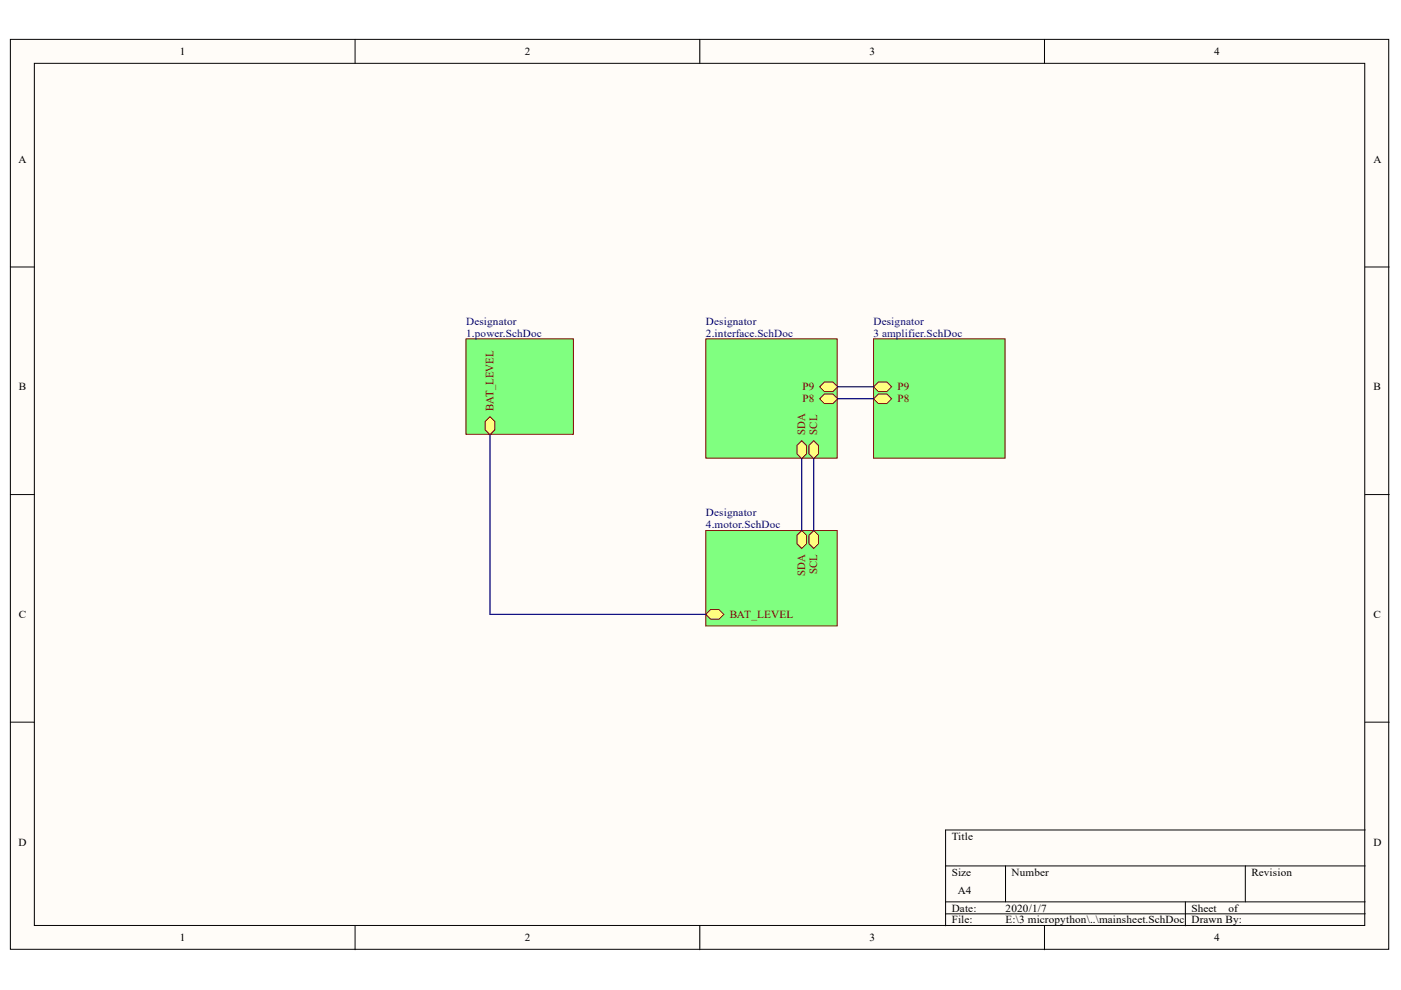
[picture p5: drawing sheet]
<svg xmlns="http://www.w3.org/2000/svg" width="297mm" height="210mm" viewBox="0 0 297 210" stroke-linecap="round" stroke-linejoin="round" font-family="sans-serif">
<g fill="#fffcf8" stroke="#000" stroke-width=".21">
<path d="M2.2 8.3h292.2v193h-292.2z"/>
<path d="M7.3 13.4h282.1v182.8h-282.1z"/>
</g>
<g fill="none" stroke="#000" stroke-width=".21">
<path d="M75.3 8.3v5.1M148.4 8.3v5.1M221.5 8.3v5.1M2.2 56.6h5.1M289.5 56.6h5M2.2 104.9h5.1M289.5 104.9h5M2.2 153.1h5.1M289.5 153.1h5M289.5 176h-89v20.3M75.3 196.3v5.1M148.4 196.3v5.1"/>
<path d="M200.5 183.6h89M200.5 191.2h89M200.5 193.8h89M213.2 183.6v7.6M221.5 196.3v5.1M251.3 191.2v5.1M264 183.6v7.6"/>
</g>
<path d="M98.8 71.8h22.8v20.3h-22.8z" fill="#80ff80" stroke="#800000" stroke-width=".21"/>
<path d="M102.9 89.4l1-1 1 1v1.7l-1 1.1-1-1.1z" fill-rule="evenodd" fill="#ffff80"/>
<path d="M102.9 89.4l1-1 1 1v1.7l-1 1.1-1-1.1z" fill="none" stroke="#800000" stroke-width=".21"/>
<path d="M149.6 71.8h27.9v25.3h-27.9z" fill="#80ff80" stroke="#800000" stroke-width=".21"/>
<path d="M173.8 82l1-1h1.8l1 1-1 1h-1.8z" fill-rule="evenodd" fill="#ffff80"/>
<path d="M173.8 82l1-1h1.8l1 1-1 1h-1.8z" fill="none" stroke="#800000" stroke-width=".21"/>
<path d="M173.8 84.5l1-1h1.8l1 1-1 1.1h-1.8z" fill-rule="evenodd" fill="#ffff80"/>
<path d="M173.8 84.5l1-1h1.8l1 1-1 1.1h-1.8z" fill="none" stroke="#800000" stroke-width=".21"/>
<path d="M171.5 94.4l1-1 1 1v1.8l-1 1-1-1z" fill-rule="evenodd" fill="#ffff80"/>
<path d="M171.5 94.4l1-1 1 1v1.8l-1 1-1-1z" fill="none" stroke="#800000" stroke-width=".21"/>
<path d="M169 94.4l1-1 1 1v1.8l-1 1-1-1z" fill-rule="evenodd" fill="#ffff80"/>
<path d="M169 94.4l1-1 1 1v1.8l-1 1-1-1z" fill="none" stroke="#800000" stroke-width=".21"/>
<path d="M185.2 71.8h27.9v25.3h-27.9z" fill="#80ff80" stroke="#800000" stroke-width=".21"/>
<path d="M185.2 82l1-1h1.8l1 1-1 1h-1.8z" fill-rule="evenodd" fill="#ffff80"/>
<path d="M185.2 82l1-1h1.8l1 1-1 1h-1.8z" fill="none" stroke="#800000" stroke-width=".21"/>
<path d="M185.2 84.5l1-1h1.8l1 1-1 1.1h-1.8z" fill-rule="evenodd" fill="#ffff80"/>
<path d="M185.2 84.5l1-1h1.8l1 1-1 1.1h-1.8z" fill="none" stroke="#800000" stroke-width=".21"/>
<path d="M177.6 82h7.6M177.6 84.5h7.6" fill="none" stroke="#000080" stroke-width=".25"/>
<path d="M149.6 112.5h27.9v20.2h-27.9z" fill="#80ff80" stroke="#800000" stroke-width=".21"/>
<path d="M169 113.5l1-1 1 1v1.8l-1 1-1-1z" fill-rule="evenodd" fill="#ffff80"/>
<path d="M169 113.5l1-1 1 1v1.8l-1 1-1-1z" fill="none" stroke="#800000" stroke-width=".21"/>
<path d="M171.5 113.5l1-1 1 1v1.8l-1 1-1-1z" fill-rule="evenodd" fill="#ffff80"/>
<path d="M171.5 113.5l1-1 1 1v1.8l-1 1-1-1z" fill="none" stroke="#800000" stroke-width=".21"/>
<path d="M149.6 130.3l1.1-1.1h1.7l1.1 1.1-1.1 1h-1.7z" fill-rule="evenodd" fill="#ffff80"/>
<path d="M149.6 130.3l1.1-1.1h1.7l1.1 1.1-1.1 1h-1.7z" fill="none" stroke="#800000" stroke-width=".21"/>
<path d="M103.9 92.2v38.1h45.7M170 97.2v15.3M172.5 97.2v15.3" fill="none" stroke="#000080" stroke-width=".25"/>
<g font-size="2.4" fill="#800000">
<text x="104.7" y="87.1" transform="rotate(-90 104.7 87.1)">BAT_LEVEL</text>
<text x="170.7" y="92.1" transform="rotate(-90 170.7 92.1)">SDA</text>
<text x="173.3" y="92.1" transform="rotate(-90 173.3 92.1)">SCL</text>
<text x="170.7" y="122.2" transform="rotate(-90 170.7 122.2)">SDA</text>
<text x="173.3" y="121.7" transform="rotate(-90 173.3 121.7)">SCL</text>
</g>
<g font-size="2.3">
<text x="38.2" y="11.7">1</text>
<text x="111.3" y="11.7">2</text>
<text x="184.3" y="11.7">3</text>
<text x="257.4" y="11.7">4</text>
<text x="3.9" y="34.5">A</text>
<text x="291.2" y="34.5">A</text>
<text x="4" y="82.8">B</text>
<text x="291.2" y="82.8">B</text>
<text x="4" y="131">C</text>
<text x="291.2" y="131">C</text>
<text x="3.9" y="179.3">D</text>
<text x="201.8" y="178">Title</text>
<text x="291.2" y="179.3">D</text>
<text x="201.8" y="185.7">Size</text>
<text x="214.5" y="185.7">Number</text>
<text x="265.3" y="185.7">Revision</text>
<text x="203" y="189.5">A4</text>
<text x="201.8" y="193.3">Date:</text>
<text x="201.8" y="195.8">File:</text>
<text x="213.2" y="193.3">2020/1/7</text>
<text x="213.2" y="195.8">E:\3 micropython\..\mainsheet.SchDoc</text>
<text x="252.6" y="193.3">Sheet</text>
<text x="252.6" y="195.8">Drawn By:</text>
<text x="260.5" y="193.3">of</text>
<text x="38.2" y="199.6">1</text>
<text x="111.3" y="199.6">2</text>
<text x="184.3" y="199.6">3</text>
<text x="257.4" y="199.6">4</text>
</g>
<g font-size="2.3" fill="#000080">
<text x="98.8" y="68.8">Designator</text>
<text x="98.8" y="71.4">1.power.SchDoc</text>
<text x="149.7" y="68.8">Designator</text>
<text x="149.7" y="71.4">2.interface.SchDoc</text>
<text x="185.2" y="68.8">Designator</text>
<text x="185.2" y="71.4">3 amplifier.SchDoc</text>
<text x="149.7" y="109.5">Designator</text>
<text x="149.7" y="112">4.motor.SchDoc</text>
</g>
<g font-size="2.3" fill="#800000">
<text x="170.1" y="82.8">P9</text>
<text x="190.3" y="82.8">P9</text>
<text x="170.1" y="85.3">P8</text>
<text x="190.3" y="85.3">P8</text>
<text x="154.7" y="131">BAT_LEVEL</text>
</g>
</svg>
